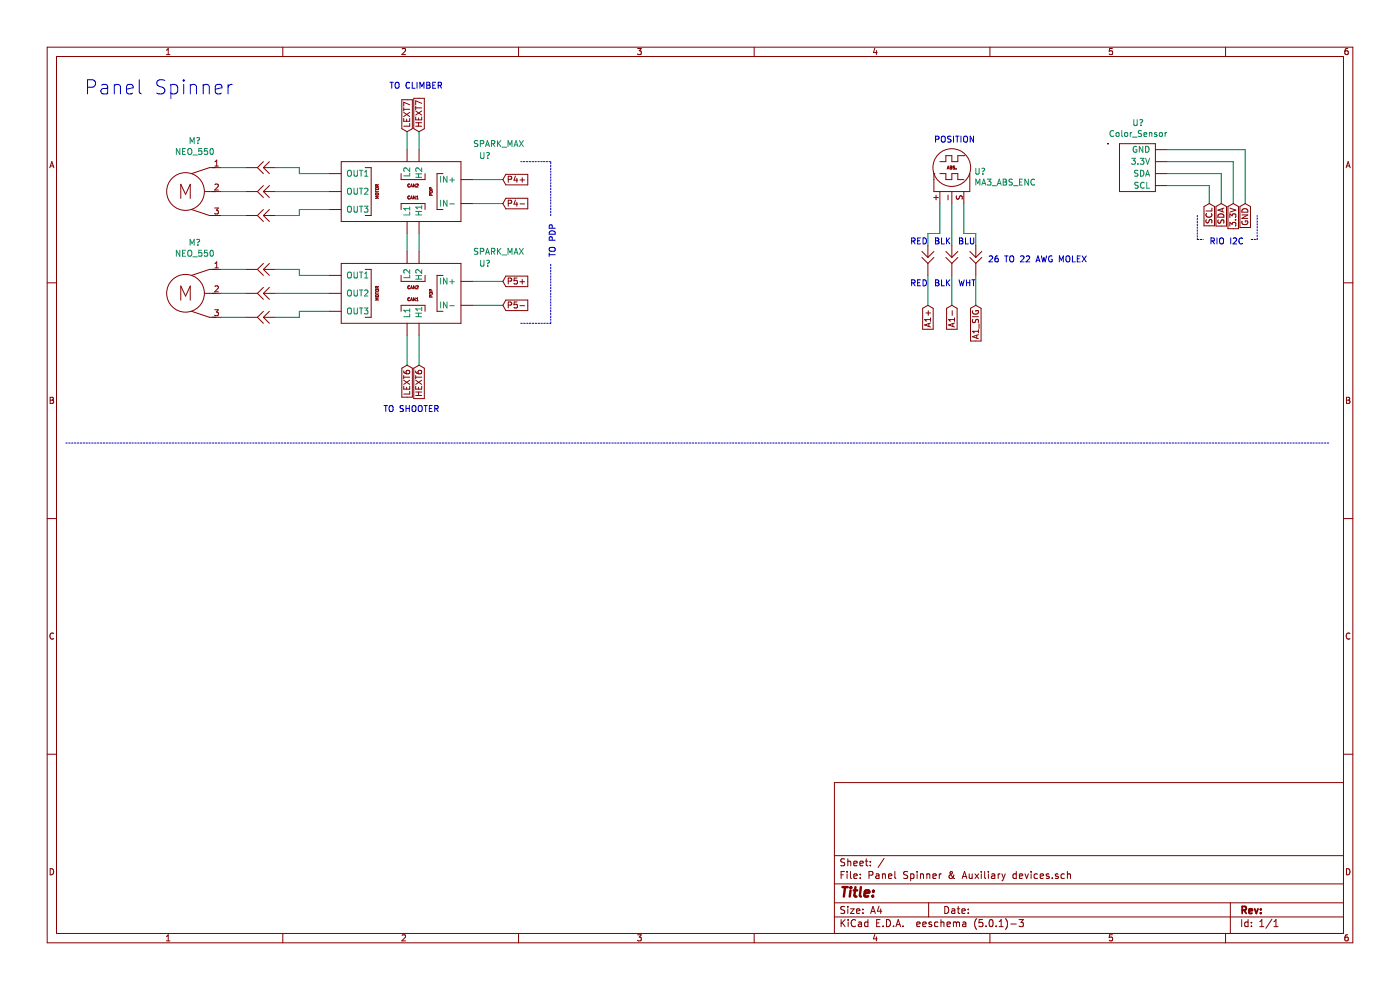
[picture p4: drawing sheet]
EESchema Schematic File Version 4
EELAYER 26 0
EELAYER END
$Descr A4 11693 8268
encoding utf-8
Sheet 1 1
Title ""
Date ""
Rev ""
Comp ""
Comment1 ""
Comment2 ""
Comment3 ""
Comment4 ""
$EndDescr
$Comp
L Robot_Parts:MA3_ABS_ENC U?
U 1 1
P 7950 1400
F 0 "U?" H 8136 1369 50  0000 L CNN
F 1 "MA3_ABS_ENC" H 8136 1278 50  0000 L CNN
F 2 "" H 7950 1650 50  0001 C CNN
F 3 "" H 7950 1650 50  0001 C CNN
	1    7950 1400
	1    0    0    -1  
$EndComp
$Comp
L Robot_Parts:Color_Sensor U?
U 1 1
P 9500 1400
F 0 "U?" H 9506 1775 50  0000 C CNN
F 1 "Color_Sensor" H 9506 1684 50  0000 C CNN
F 2 "" H 9500 1650 50  0001 C CNN
F 3 "" H 9500 1650 50  0001 C CNN
	1    9500 1400
	1    0    0    -1  
$EndComp
$Comp
L Robot_Parts:NEO_550 M?
U 1 1
P 1550 1600
F 0 "M?" H 1627 2025 50  0000 C CNN
F 1 "NEO_550" H 1627 1934 50  0000 C CNN
F 2 "" H 1550 1850 50  0001 C CNN
F 3 "" H 1550 1850 50  0001 C CNN
	1    1550 1600
	1    0    0    -1  
$EndComp
$Comp
L Robot_Parts:SPARK_MAX U?
U 1 1
P 3350 1600
F 0 "U?" H 4000 1900 50  0000 L CNN
F 1 "SPARK_MAX" H 3950 2000 50  0000 L CNN
F 2 "" H 3050 1950 50  0001 C CNN
F 3 "" H 3050 1950 50  0001 C CNN
	1    3350 1600
	1    0    0    -1  
$EndComp
Wire Wire Line
	7850 1700 7850 1950
Wire Wire Line
	8050 1700 8050 1950
Wire Wire Line
	8050 1950 8150 1950
Wire Wire Line
	7850 1950 7750 1950
Wire Wire Line
	7750 1950 7750 2050
Wire Wire Line
	7950 1700 7950 2050
Wire Wire Line
	8150 1950 8150 2050
$Comp
L Robot_Parts:Extension U?
U 1 1
P 7750 2150
F 0 "U?" V 7775 2238 50  0001 L CNN
F 1 "Extension" V 7820 2238 50  0001 L CNN
F 2 "" H 7750 2350 50  0001 C CNN
F 3 "" H 7750 2350 50  0001 C CNN
	1    7750 2150
	0    1    1    0   
$EndComp
$Comp
L Robot_Parts:Extension U?
U 1 1
P 7950 2150
F 0 "U?" V 7975 2238 50  0001 L CNN
F 1 "Extension" V 8020 2238 50  0001 L CNN
F 2 "" H 7950 2350 50  0001 C CNN
F 3 "" H 7950 2350 50  0001 C CNN
	1    7950 2150
	0    1    1    0   
$EndComp
$Comp
L Robot_Parts:Extension U?
U 1 1
P 8150 2150
F 0 "U?" V 8175 2238 50  0001 L CNN
F 1 "Extension" V 8220 2238 50  0001 L CNN
F 2 "" H 8150 2350 50  0001 C CNN
F 3 "" H 8150 2350 50  0001 C CNN
	1    8150 2150
	0    1    1    0   
$EndComp
Text Notes 8250 2200 0    50   ~ 0
26 TO 22 AWG MOLEX
Text Notes 7600 2050 0    50   ~ 0
RED
Text Notes 7800 2050 0    50   ~ 0
BLK
Text Notes 8000 2050 0    50   ~ 0
BLU
Wire Wire Line
	7750 2300 7750 2550
Wire Wire Line
	7950 2300 7950 2550
Wire Wire Line
	8150 2300 8150 2550
Text Notes 7600 2400 0    50   ~ 0
RED
Text Notes 7800 2400 0    50   ~ 0
BLK
Text Notes 8000 2400 0    50   ~ 0
WHT
Text Notes 7800 1200 0    50   ~ 0
POSITION\n
Text GLabel 7750 2550 3    50   Input ~ 0
A1+
Text GLabel 7950 2550 3    50   Input ~ 0
A1-
Text GLabel 8150 2550 3    50   Input ~ 0
A1_SIG
$Comp
L Robot_Parts:Extension U?
U 1 1
P 2200 1400
F 0 "U?" V 2225 1488 50  0001 L CNN
F 1 "Extension" V 2270 1488 50  0001 L CNN
F 2 "" H 2200 1600 50  0001 C CNN
F 3 "" H 2200 1600 50  0001 C CNN
	1    2200 1400
	-1   0    0    1   
$EndComp
$Comp
L Robot_Parts:Extension U?
U 1 1
P 2200 1600
F 0 "U?" V 2225 1688 50  0001 L CNN
F 1 "Extension" V 2270 1688 50  0001 L CNN
F 2 "" H 2200 1800 50  0001 C CNN
F 3 "" H 2200 1800 50  0001 C CNN
	1    2200 1600
	-1   0    0    1   
$EndComp
$Comp
L Robot_Parts:Extension U?
U 1 1
P 2200 1800
F 0 "U?" V 2225 1888 50  0001 L CNN
F 1 "Extension" V 2270 1888 50  0001 L CNN
F 2 "" H 2200 2000 50  0001 C CNN
F 3 "" H 2200 2000 50  0001 C CNN
	1    2200 1800
	-1   0    0    1   
$EndComp
Wire Wire Line
	1850 1400 2050 1400
Wire Wire Line
	1850 1600 2050 1600
Wire Wire Line
	1850 1800 2050 1800
Wire Wire Line
	2300 1600 2750 1600
Wire Wire Line
	2750 1450 2500 1450
Wire Wire Line
	2500 1450 2500 1400
Wire Wire Line
	2500 1400 2300 1400
Wire Wire Line
	2300 1800 2500 1800
Wire Wire Line
	2500 1800 2500 1750
Wire Wire Line
	2500 1750 2750 1750
$Comp
L Robot_Parts:NEO_550 M?
U 1 1
P 1550 2450
F 0 "M?" H 1627 2875 50  0000 C CNN
F 1 "NEO_550" H 1627 2784 50  0000 C CNN
F 2 "" H 1550 2700 50  0001 C CNN
F 3 "" H 1550 2700 50  0001 C CNN
	1    1550 2450
	1    0    0    -1  
$EndComp
$Comp
L Robot_Parts:SPARK_MAX U?
U 1 1
P 3350 2450
F 0 "U?" H 4000 2700 50  0000 L CNN
F 1 "SPARK_MAX" H 3950 2800 50  0000 L CNN
F 2 "" H 3050 2800 50  0001 C CNN
F 3 "" H 3050 2800 50  0001 C CNN
	1    3350 2450
	1    0    0    -1  
$EndComp
$Comp
L Robot_Parts:Extension U?
U 1 1
P 2200 2250
F 0 "U?" V 2225 2338 50  0001 L CNN
F 1 "Extension" V 2270 2338 50  0001 L CNN
F 2 "" H 2200 2450 50  0001 C CNN
F 3 "" H 2200 2450 50  0001 C CNN
	1    2200 2250
	-1   0    0    1   
$EndComp
$Comp
L Robot_Parts:Extension U?
U 1 1
P 2200 2450
F 0 "U?" V 2225 2538 50  0001 L CNN
F 1 "Extension" V 2270 2538 50  0001 L CNN
F 2 "" H 2200 2650 50  0001 C CNN
F 3 "" H 2200 2650 50  0001 C CNN
	1    2200 2450
	-1   0    0    1   
$EndComp
$Comp
L Robot_Parts:Extension U?
U 1 1
P 2200 2650
F 0 "U?" V 2225 2738 50  0001 L CNN
F 1 "Extension" V 2270 2738 50  0001 L CNN
F 2 "" H 2200 2850 50  0001 C CNN
F 3 "" H 2200 2850 50  0001 C CNN
	1    2200 2650
	-1   0    0    1   
$EndComp
Wire Wire Line
	1850 2250 2050 2250
Wire Wire Line
	1850 2450 2050 2450
Wire Wire Line
	1850 2650 2050 2650
Wire Wire Line
	2300 2450 2750 2450
Wire Wire Line
	2750 2300 2500 2300
Wire Wire Line
	2500 2300 2500 2250
Wire Wire Line
	2500 2250 2300 2250
Wire Wire Line
	2300 2650 2500 2650
Wire Wire Line
	2500 2650 2500 2600
Wire Wire Line
	2500 2600 2750 2600
Wire Wire Line
	3400 2100 3400 1950
Wire Wire Line
	3500 2100 3500 1950
Wire Wire Line
	9750 1250 10400 1250
Wire Wire Line
	10400 1250 10400 1700
Wire Wire Line
	9750 1350 10300 1350
Wire Wire Line
	10300 1350 10300 1700
Wire Wire Line
	9750 1450 10200 1450
Wire Wire Line
	10200 1450 10200 1700
Wire Wire Line
	9750 1550 10100 1550
Wire Wire Line
	10100 1550 10100 1700
Text GLabel 10400 1700 3    50   Input ~ 0
GND
Text GLabel 10300 1700 3    50   Input ~ 0
3.3V
Text GLabel 10200 1700 3    50   Input ~ 0
SDA
Text GLabel 10100 1700 3    50   Input ~ 0
SCL
Text Notes 10100 2050 0    50   ~ 0
RIO I2C
Wire Notes Line
	10000 1800 10000 2000
Wire Notes Line
	10000 2000 10050 2000
Wire Notes Line
	10450 2000 10500 2000
Wire Notes Line
	10500 2000 10500 1800
Wire Wire Line
	3400 1250 3400 1100
Wire Wire Line
	3500 1250 3500 1100
Wire Wire Line
	3400 2800 3400 3050
Wire Wire Line
	3500 2800 3500 3050
Text GLabel 3500 3050 3    50   Input ~ 0
HEXT6
Text GLabel 3400 3050 3    50   Input ~ 0
LEXT6
Text Notes 3200 3450 0    50   ~ 0
TO SHOOTER\n
Text GLabel 3500 1100 1    50   Input ~ 0
HEXT7
Text GLabel 3400 1100 1    50   Input ~ 0
LEXT7
Text Notes 3250 750  0    50   ~ 0
TO CLIMBER
Wire Wire Line
	3950 1500 4200 1500
Wire Wire Line
	3950 1700 4200 1700
Wire Wire Line
	3950 2350 4200 2350
Wire Wire Line
	3950 2550 4200 2550
Text GLabel 4200 1500 2    50   Input ~ 0
P4+
Text GLabel 4200 1700 2    50   Input ~ 0
P4-
Text GLabel 4200 2350 2    50   Input ~ 0
P5+
Text GLabel 4200 2550 2    50   Input ~ 0
P5-
Text Notes 4650 2150 1    50   ~ 0
TO PDP
Wire Notes Line
	4350 2700 4600 2700
Wire Notes Line
	4600 2700 4600 2200
Wire Notes Line
	4600 1800 4600 1350
Wire Notes Line
	4600 1350 4350 1350
Wire Notes Line
	550  3700 11100 3700
Text Notes 700  800  0    118  ~ 0
Panel Spinner
$EndSCHEMATC
